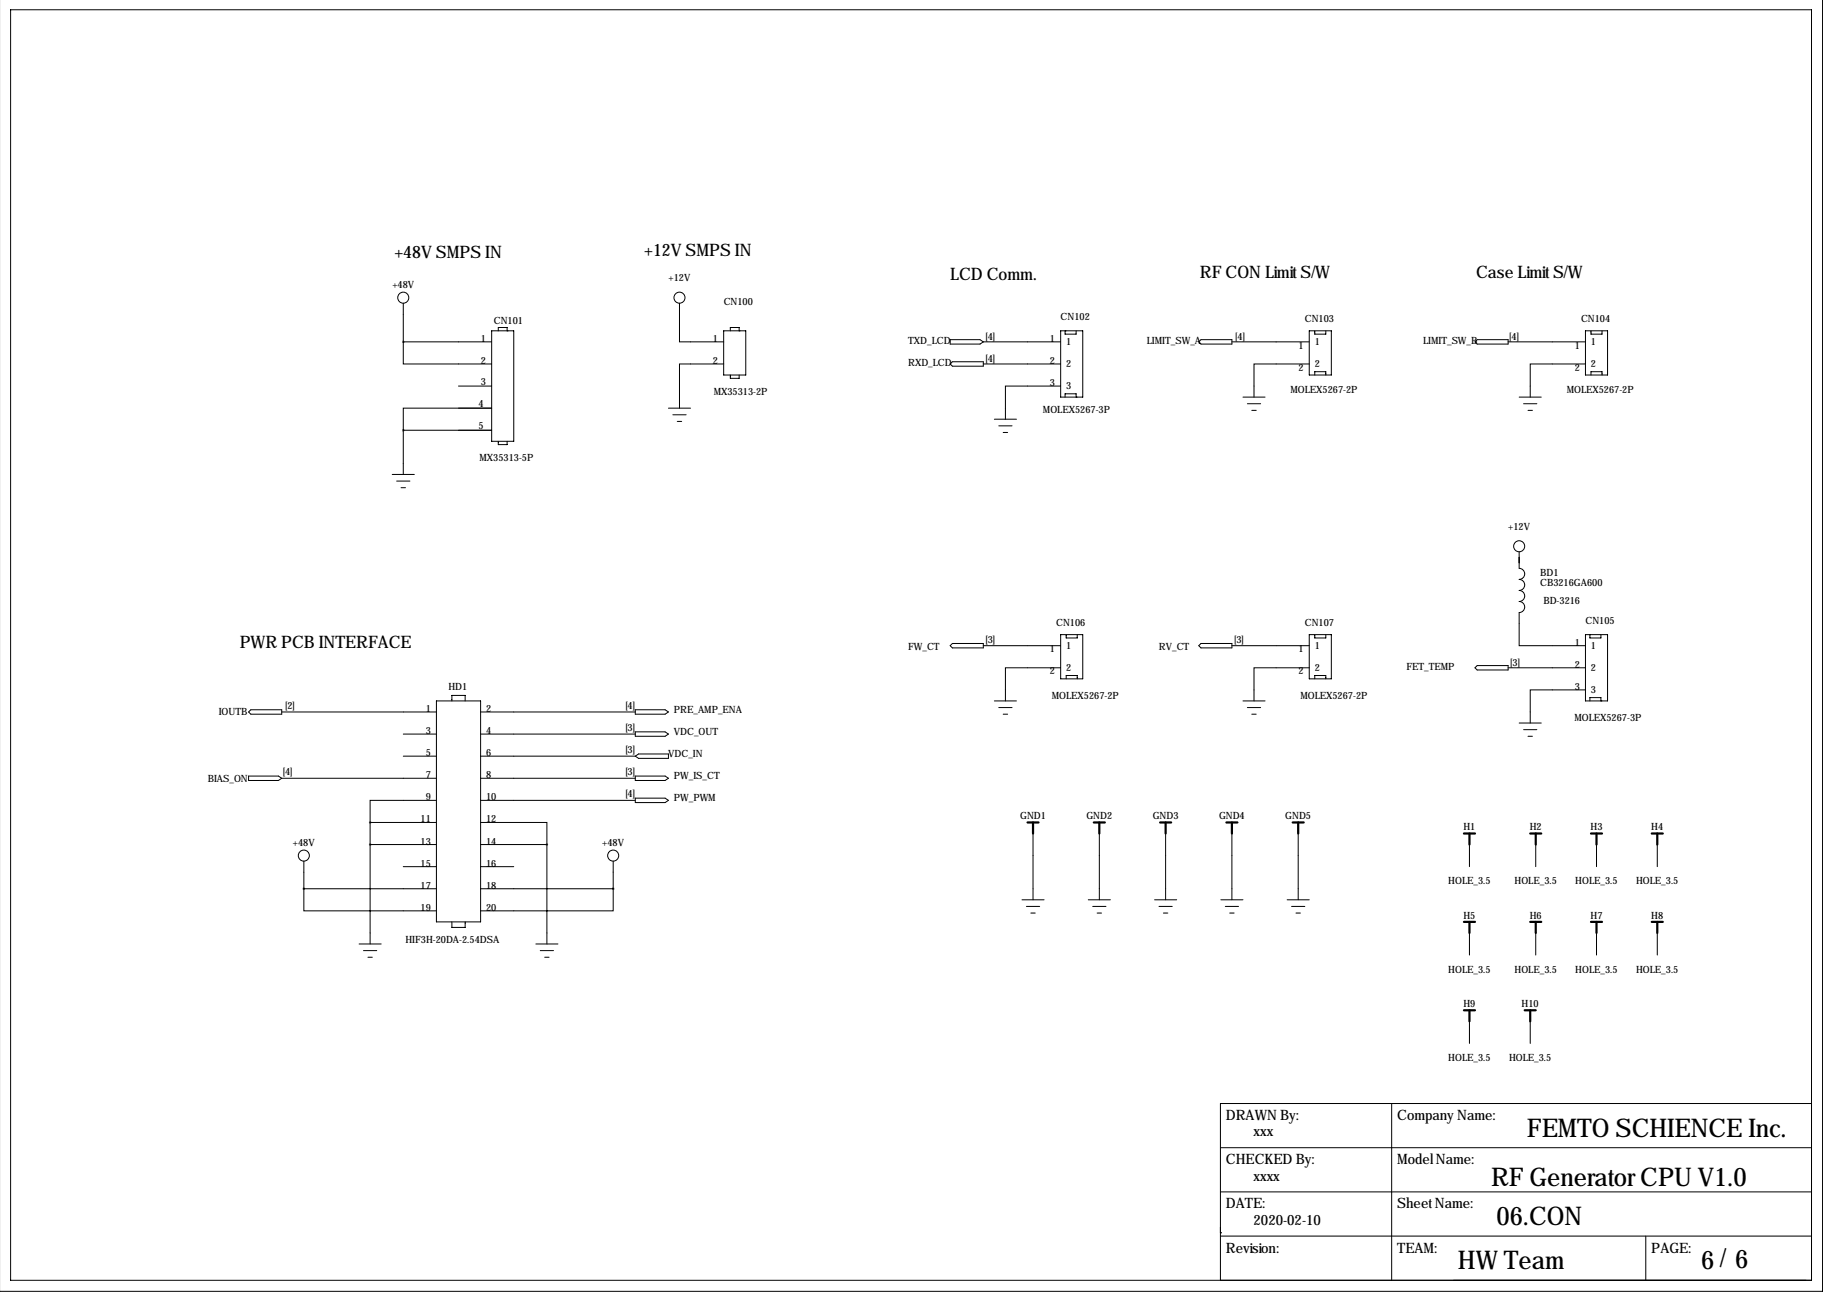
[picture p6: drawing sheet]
<svg xmlns="http://www.w3.org/2000/svg" width="419mm" height="297mm" viewBox="0 0 419 297" stroke-linecap="round" stroke-linejoin="round" font-family="sans-serif">
<g fill="none" stroke="#000" stroke-width=".23">
<path d="M419 0v296.9h-419.1M2.4 2.2h414.1v292.1h-414.1zM92.7 78.6v5.1h20.3M92.7 78.6h20.3M92.7 69.7v8.9M113 76.1h5.1v25.4h-5.1zM114.6 76.1v-.8h2v.8M116.6 76.1h.1M156.2 69.7v8.9h10.2M166.4 76.1h5v10.1h-5zM167.9 76.1v-.8h2v.8M169.9 76.1h.1"/>
<path d="M218.4 78.1h6.9l.8 .5-.8 .5h-6.9zM226.1 78.6h17.7M243.8 76.1h5.1v15.2h-5.1zM244.9 76.1h.1M244.9 76.1v.7h2.5v-.7M276.1 78.1h7.1v1h-7.1l-.5-.5zM283.2 78.6h17.8M301 76.1h5.1v10.1h-5.1zM302.3 76.1v.7h2.5v-.7M339.6 78.1h7.1v1h-7.1l-.5-.5zM346.7 78.6h17.8M364.5 76.1h5.1v10.1h-5.1z"/>
<path d="M365.8 76.1v.7h2.5v-.7M92.7 98.9h20.3M92.7 98.9v10.2M105.4 93.8h7.6h-20.3v5.1M105.4 88.8h7.6M153.7 93.8h5M154.7 95.4h3M155.7 96.9h1M166.4 83.7h-10.2v10.1M167.9 86.2v.8h2v-.8M218.4 83.7l.5-.5h7.2v1h-7.2zM226.1 83.7h17.7"/>
<path d="M228.6 96.4h5.1M229.6 97.9h3.1M230.6 99.4h1M243.8 88.8h-12.7v7.6M244.9 91.3v-.8h2.5v.8M247.4 91.3h.1M285.8 91.3h5M286.8 92.8h3M287.8 94.3h1M301 83.7h-12.7v7.6M302.3 86.2v-.7h2.5v.7M349.2 91.3h5.1"/>
<path d="M350.3 92.8h3M351.3 94.3h1M364.5 83.7h-12.7v7.6M365.8 86.2v-.7h2.5v.7M90.2 109.1h5M91.2 110.6h3M92.2 112.1h1M114.6 101.5v.7h2v-.7M349.2 126.9v3.8a1.27 1.27 0 0 1 1.3 1.2 1.27 1.27 0 0 1-1.3 1.3 1.27 1.27 0 0 1 1.3 1.3 1.27 1.27 0 0 1-1.3 1.2 1.27 1.27 0 0 1 1.3 1.3 1.27 1.27 0 0 1-1.3 1.3 1.27 1.27 0 0 1 1.3 1.3 1.27 1.27 0 0 1-1.3 1.2v7.6h15.3M218.4 148.4l.5-.5h7.2v1.1h-7.2zM226.1 148.4h17.7M243.8 153.5h-12.7v7.6"/>
<path d="M243.8 145.9h5.1v10.2h-5.1zM245.1 145.9v.8h2.5v-.8M245.1 156.1v-.8h2.5v.8M276.1 147.9h7.1v1.1h-7.1l-.5-.6zM283.2 148.4h17.8M301 153.5h-12.7v7.6M301 145.9h5.1v10.2h-5.1zM302.3 145.9v.8h2.5v-.8M302.3 156.1v-.8h2.5v.8M339.1 153.5l.5-.5h7.1v1h-7.1zM346.7 153.5h17.8M364.5 158.6h-12.7v7.6"/>
<path d="M364.5 145.9h5.1v15.2h-5.1zM365.5 145.9h.1M365.5 145.9v.8h2.5v-.8M57.1 163.7l.6-.5h7.1v1h-7.1zM57.1 178.4h6.9l.8 .5-.8 .5h-6.9zM64.8 163.7h35.5M64.8 178.9h35.5M92.7 168.8h7.6M92.7 173.8h7.6M100.3 161.1h10.2v50.8h-10.2zM103.9 161.1v-1.2h3v1.2M110.5 163.7h35.5"/>
<path d="M110.5 168.8h35.5M110.5 173.8h35.5M110.5 178.9h35.5M146 173.8l.8-.5h6.9v1.1h-6.9zM146 178.4h6.9l.8 .5-.8 .5h-6.9zM146 168.3h6.9l.8 .5-.8 .5h-6.9zM146 163.2h6.9l.8 .5-.8 .5h-6.9zM228.6 161.1h5.1M229.6 162.7h3.1M230.6 164.2h1M285.8 161.1h5M286.8 162.7h3"/>
<path d="M287.8 164.2h1M349.2 166.2h5.1M350.3 167.8h3M351.3 169.3h1M365.5 161.1v-.7h2.5v.7M368 161.1h.1M69.8 198v6.3M85.1 189.1h15.2M85.1 194.2h15.2M85.1 189.1v27.9M92.7 199.2h7.6M100.3 184h-15.2v5.1"/>
<path d="M110.5 189.1h15.2v5.1M110.5 184h35.5M110.5 194.2h15.2M110.5 199.2h7.6M125.7 194.2v22.8M141 198v6.3M146 183.5h6.9l.8 .5-.8 .5h-6.9zM237.5 191.6v15.3M252.7 191.6v15.3M268 191.6v15.3M283.2 191.6v15.3M298.4 191.6v15.3"/>
<path d="M337.8 194.2v5M353.1 194.2v5M367 194.2v5M381 194.2v5M69.8 204.3v5.1h30.5M69.8 204.3h30.5M82.5 217h5.1M83.6 218.6h3M103.9 211.9v1.3h3v-1.3M110.5 204.3h30.5M123.2 217h5.1M124.2 218.6h3.1"/>
<path d="M141 204.3v5.1h-30.5M234.9 206.9h5.1M236 208.4h3M237 209.9h1M250.2 206.9h5.1M251.2 208.4h3.1M252.2 209.9h1M265.4 206.9h5.1M266.4 208.4h3.1M267.5 209.9h1M280.7 206.9h5.1M281.7 208.4h3"/>
<path d="M282.7 209.9h1M295.9 206.9h5.1M296.9 208.4h3.1M297.9 209.9h1.1M337.8 214.5v5.1M353.1 214.5v5.1M367 214.5v5.1M381 214.5v5.1M84.6 220.1h1M125.2 220.1h1M337.8 234.8v5.1M351.8 234.8v5.1"/>
<path d="M319.9 253.7v40.6M416.5 253.7h-135.9v40.6M280.6 263.9h135.9M280.6 274h135.9M280.6 283.4h.1M280.6 284.2h135.9M378.4 284.2v10.1"/>
<circle cx="92.7" cy="68.4" r="1.27"/>
<circle cx="156.2" cy="68.4" r="1.27"/>
<circle cx="349.2" cy="125.6" r="1.27"/>
<circle cx="69.8" cy="196.7" r="1.27"/>
<circle cx="141" cy="196.7" r="1.27"/>
</g>
<g fill="none" stroke="#000" stroke-width=".51">
<path d="M236.2 189.1h2.6M237.5 189.1v2.5M251.5 189.1h2.5M252.7 189.1v2.5M266.7 189.1h2.5M268 189.1v2.5M281.9 189.1h2.6M283.2 189.1v2.5M297.2 189.1h2.5M298.4 189.1v2.5M336.5 191.6h2.6M337.8 191.6v2.6"/>
<path d="M351.8 191.6h2.5M353.1 191.6v2.6M365.8 191.6h2.5M367 191.6v2.6M379.7 191.6h2.6M381 191.6v2.6M336.5 211.9h2.6M337.8 211.9v2.6M351.8 211.9h2.5M353.1 211.9v2.6M365.8 211.9h2.5M367 211.9v2.6"/>
<path d="M379.7 211.9h2.6M381 211.9v2.6M336.5 232.3h2.6M337.8 232.3v2.5M350.5 232.3h2.6M351.8 232.3v2.5"/>
</g>
<path d="M69.8 204.3a.05 .05 0 0 0 .1 0 .05 .05 0 0 0-.1 0z" fill="#000" stroke="#000" stroke-width=".51"/>
<g font-size="5.9">
<text x="351" y="261.5">FEMTO SCHIENCE Inc.</text>
<text x="342.8" y="272.8">RF Generator CPU V1.0</text>
<text x="344.1" y="281.6">06.CON</text>
<text x="335.2" y="291.8">HW Team</text>
<text x="391.1" y="291.8">6/6</text>
</g>
<g font-size="4">
<text x="90.7" y="59.3">+48V SMPS IN</text>
<text x="148.1" y="58.8">+12V SMPS IN</text>
<text x="218.4" y="64.4">LCD Comm.</text>
<text x="275.8" y="63.9">RF CON Limit S/W</text>
<text x="339.3" y="63.9">Case Limit S/W</text>
<text x="55.1" y="149">PWR PCB INTERFACE</text>
</g>
<g font-size="3.3">
<text x="281.8" y="257.5">DRAWN By:</text>
<text x="321.2" y="257.5">Company Name:</text>
<text x="288.2" y="261.1">xxx</text>
<text x="281.8" y="267.7">CHECKED By:</text>
<text x="321.2" y="267.7">Model Name:</text>
<text x="288.2" y="271.5">xxxx</text>
<text x="281.8" y="277.8">DATE:</text>
<text x="288.2" y="281.6">2020-02-10</text>
<text x="321.2" y="277.8">Sheet Name:</text>
<text x="281.8" y="288">Revision:</text>
<text x="321.2" y="288">TEAM:</text>
<text x="379.6" y="288">PAGE:</text>
</g>
<g font-size="2.3">
<text x="153.7" y="64.6">+12V</text>
<text x="90.2" y="66.2">+48V</text>
<text x="166.4" y="70.2">CN100</text>
<text x="113.5" y="74.5">CN101</text>
<text x="243.8" y="73.5">CN102</text>
<text x="300" y="74">CN103</text>
<text x="363.5" y="74">CN104</text>
<text x="110.6" y="78.6">1</text>
<text x="110.6" y="83.7">2</text>
<text x="163.9" y="78.6">1</text>
<text x="163.9" y="83.7">2</text>
<text x="208.8" y="79.1">TXD_LCD</text>
<text x="226.6" y="78.1">[4]</text>
<text x="226.6" y="83.2">[4]</text>
<text x="241.4" y="78.6">1</text>
<text x="241.4" y="83.7">2</text>
<text x="245.1" y="79.4">1</text>
<text x="263.7" y="79.1">LIMIT_SW_A</text>
<text x="284" y="78.1">[4]</text>
<text x="298.5" y="80.1">1</text>
<text x="302.3" y="79.4">1</text>
<text x="327.2" y="79.1">LIMIT_SW_B</text>
<text x="347" y="78.1">[4]</text>
<text x="362" y="80.1">1</text>
<text x="365.8" y="79.4">1</text>
<text x="110.6" y="88.5">3</text>
<text x="208.8" y="84.2">RXD_LCD</text>
<text x="241.4" y="88.8">3</text>
<text x="245.1" y="84.4">2</text>
<text x="245.1" y="89.5">3</text>
<text x="298.5" y="85.2">2</text>
<text x="302.3" y="84.4">2</text>
<text x="362" y="85.2">2</text>
<text x="365.8" y="84.4">2</text>
<text x="110" y="93.6">4</text>
<text x="164.1" y="90.8">MX35313-2P</text>
<text x="239.8" y="94.9">MOLEX5267-3P</text>
<text x="296.7" y="90.3">MOLEX5267-2P</text>
<text x="360.2" y="90.3">MOLEX5267-2P</text>
<text x="110" y="98.7">5</text>
<text x="110.2" y="106">MX35313-5P</text>
<text x="346.7" y="121.8">+12V</text>
<text x="354.1" y="132.4">BD1</text>
<text x="354.1" y="134.7">CB3216GA600</text>
<text x="242.8" y="143.9">CN106</text>
<text x="300" y="143.9">CN107</text>
<text x="354.8" y="138.8">BD-3216</text>
<text x="364.5" y="143.4">CN105</text>
<text x="208.8" y="149.5">FW_CT</text>
<text x="226.6" y="147.9">[3]</text>
<text x="241.4" y="150">1</text>
<text x="245.1" y="149.2">1</text>
<text x="266.4" y="149.5">RV_CT</text>
<text x="283.7" y="147.9">[3]</text>
<text x="298.5" y="150">1</text>
<text x="302.3" y="149.2">1</text>
<text x="362" y="148.4">1</text>
<text x="365.8" y="149.2">1</text>
<text x="241.4" y="155.1">2</text>
<text x="245.1" y="154.3">2</text>
<text x="298.5" y="155.1">2</text>
<text x="302.3" y="154.3">2</text>
<text x="323.3" y="154">FET_TEMP</text>
<text x="347.2" y="153">[3]</text>
<text x="362" y="153.5">2</text>
<text x="365.8" y="154.3">2</text>
<text x="103.1" y="158.6">HD1</text>
<text x="241.8" y="160.6">MOLEX5267-2P</text>
<text x="299" y="160.6">MOLEX5267-2P</text>
<text x="362" y="158.6">3</text>
<text x="365.8" y="159.4">3</text>
<text x="50.3" y="164.5">IOUTB</text>
<text x="65.5" y="162.9">[2]</text>
<text x="97.9" y="163.7">1</text>
<text x="111.8" y="163.7">2</text>
<text x="143.8" y="162.9">[4]</text>
<text x="154.9" y="163.9">PRE_AMP_ENA</text>
<text x="361.9" y="165.7">MOLEX5267-3P</text>
<text x="97.9" y="168.8">3</text>
<text x="97.9" y="173.8">5</text>
<text x="111.8" y="168.8">4</text>
<text x="111.8" y="173.8">6</text>
<text x="143.8" y="173.1">[3]</text>
<text x="143.8" y="168">[3]</text>
<text x="154.9" y="169">VDC_OUT</text>
<text x="47.8" y="179.7">BIAS_ON</text>
<text x="65" y="178.2">[4]</text>
<text x="97.9" y="178.9">7</text>
<text x="111.8" y="178.9">8</text>
<text x="143.8" y="178.2">[3]</text>
<text x="153.6" y="174.1">VDC_IN</text>
<text x="154.9" y="179.2">PW_IS_CT</text>
<text x="97.9" y="184">9</text>
<text x="111.8" y="184">10</text>
<text x="143.8" y="183.2">[4]</text>
<text x="154.9" y="184.3">PW_PWM</text>
<text x="96.7" y="189.1">11</text>
<text x="111.8" y="189.1">12</text>
<text x="234.5" y="188.3">GND1</text>
<text x="249.8" y="188.3">GND2</text>
<text x="265" y="188.3">GND3</text>
<text x="280.2" y="188.3">GND4</text>
<text x="295.5" y="188.3">GND5</text>
<text x="336.4" y="190.9">H1</text>
<text x="351.7" y="190.9">H2</text>
<text x="365.6" y="190.9">H3</text>
<text x="379.6" y="190.9">H4</text>
<text x="67.3" y="194.4">+48V</text>
<text x="96.7" y="194.2">13</text>
<text x="111.8" y="194.2">14</text>
<text x="138.5" y="194.4">+48V</text>
<text x="96.7" y="199.2">15</text>
<text x="111.8" y="199.2">16</text>
<text x="332.9" y="203.3">HOLE_3.5</text>
<text x="348.2" y="203.3">HOLE_3.5</text>
<text x="362.2" y="203.3">HOLE_3.5</text>
<text x="376.1" y="203.3">HOLE_3.5</text>
<text x="96.7" y="204.3">17</text>
<text x="96.7" y="209.4">19</text>
<text x="111.8" y="204.3">18</text>
<text x="111.8" y="209.4">20</text>
<text x="336.4" y="211.2">H5</text>
<text x="351.7" y="211.2">H6</text>
<text x="365.6" y="211.2">H7</text>
<text x="379.6" y="211.2">H8</text>
<text x="93.2" y="216.8">HIF3H-20DA-2.54DSA</text>
<text x="332.9" y="223.6">HOLE_3.5</text>
<text x="348.2" y="223.6">HOLE_3.5</text>
<text x="362.2" y="223.6">HOLE_3.5</text>
<text x="376.1" y="223.6">HOLE_3.5</text>
<text x="336.4" y="231.5">H9</text>
<text x="349.8" y="231.5">H10</text>
<text x="332.9" y="244">HOLE_3.5</text>
<text x="346.9" y="244">HOLE_3.5</text>
</g>
</svg>
